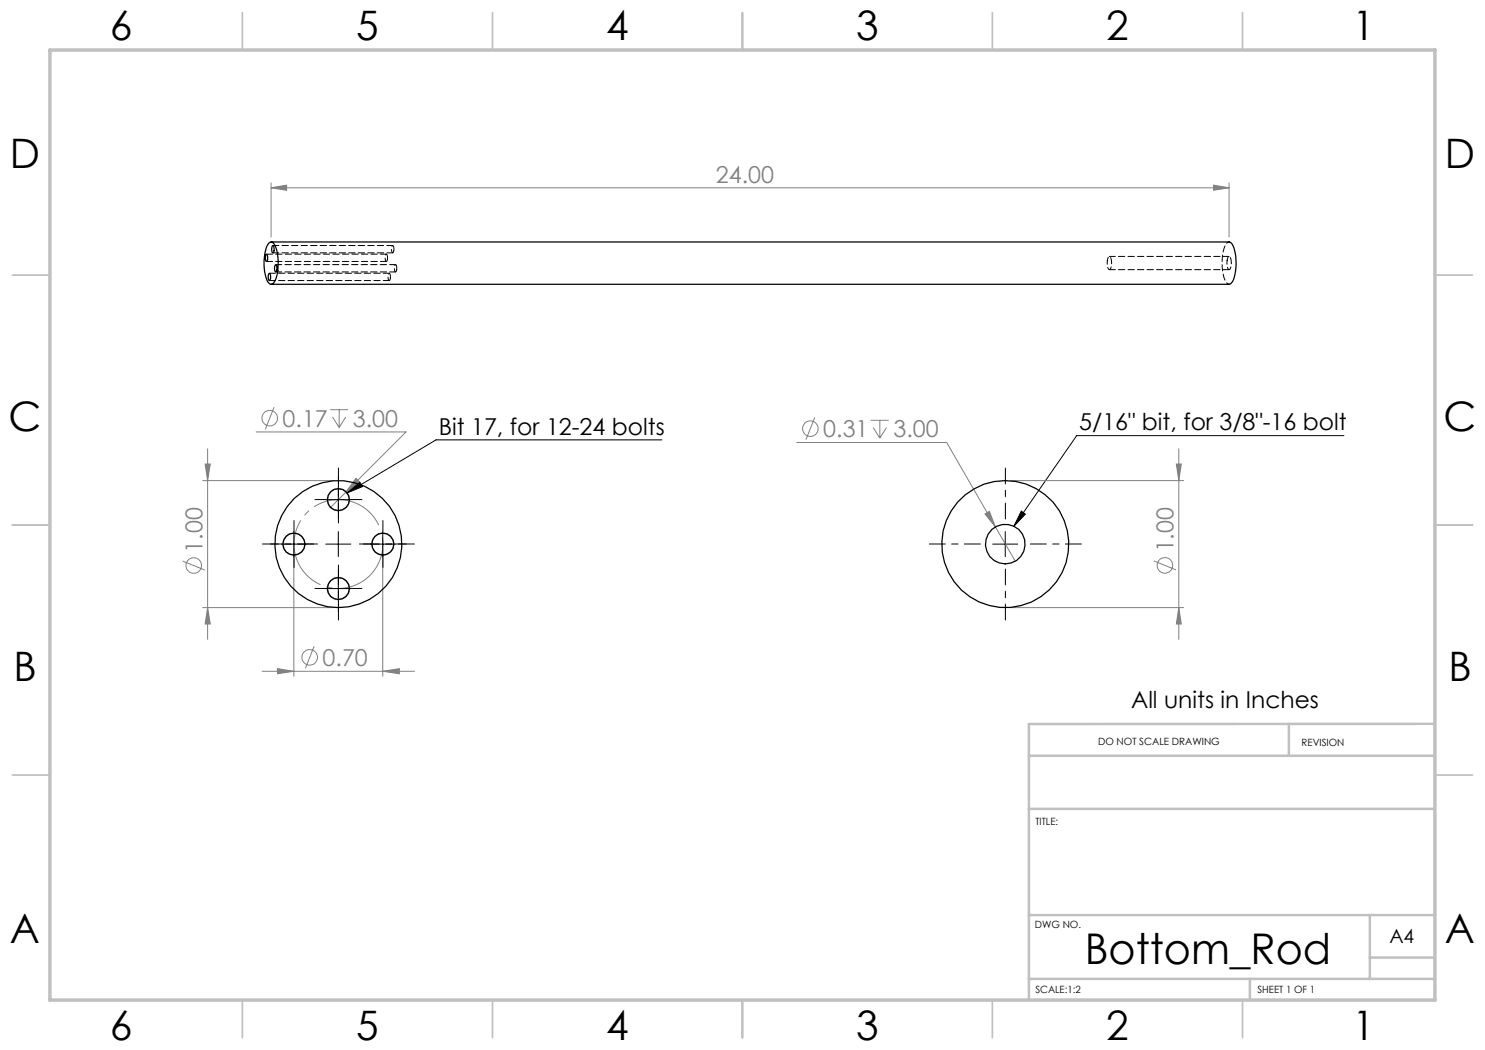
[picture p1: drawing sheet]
<svg xmlns="http://www.w3.org/2000/svg" width="297mm" height="210mm" viewBox="0 0 297 210" stroke-linecap="round" stroke-linejoin="round" font-family="sans-serif">
<g fill="none" stroke="#808080" stroke-width=".2">
<path d="M54.2 37.6l3.1-.6v1.1zM54.2 36.6v10.8M54.2 37.6h191.6M242.7 37l3.1 .6-3.1 .5zM245.8 36.6v10.8M40.5 96.1h26.2M41 92.8h1.1l-.6 3.3zM41.5 89.8v38.1M51.2 86.4h30l-15.1 15.1M54.8 81.4l-1.7 4.5M66 81.9h3.6M66.5 83.4l1.3 2.1"/>
<path d="M67.8 81.9v3.6M69.1 83.4l-1.3 2.1M71.2 95.7l.7 .7-2.7 2zM159.3 88.5h30l9.8 16.9M162.9 83.5l-1.7 4.4M174.2 84.1h3.5M174.6 85.5l1.4 2.1M176 84.1v3.5M177.3 85.5l-1.3 2.1M202.1 96.1h34.6M235.3 92.8h1l-.5 3.3zM235.8 89.8v38.1"/>
<path d="M36.5 112.2l4.5 1.8M58.8 109.8v25.4M76.6 109.8v25.4M197 102.8l.9-.5 1.2 3.1zM199.1 105.4l4 6.8M230.8 112.2l4.4 1.8M40.5 121.5h26.2M41.5 121.5l.6 3.3h-1.1zM52.4 134.3h30.5M55.5 133.7l3.3 .6-3.3 .5zM62.8 129.2l-1.7 4.5M76.6 134.3l3.3-.6v1.1z"/>
<path d="M202.1 121.5h34.6M235.8 121.5l.5 3.3h-1z"/>
<circle cx="53.9" cy="83.6" r="1.55"/>
<circle cx="162.1" cy="85.7" r="1.56"/>
<circle cx="38.7" cy="113.1" r="1.56"/>
<circle cx="233" cy="113.1" r="1.56"/>
<circle cx="61.9" cy="131.5" r="1.55"/>
</g>
<g fill="none" stroke="#000" stroke-width=".2">
<path d="M65.2 99.9h5M67.7 97.4v5M69.4 98.6l2.6-2.2 .5 .9zM132.4 88h-45.2l-17.8 10.6M268.8 87.1h-53.5l-12.5 18.2M56.3 108.8h5M58.8 106.3v5M65.2 108.8h5M65.2 117.7h5M67.7 106.3v5M67.7 115.2v5M74 108.8h5.1"/>
<path d="M76.6 106.3v5M198.5 108.8h5.1M201 106.3v5M204.3 102.2l.8 .6-2.3 2.5z"/>
</g>
<g fill="none" stroke="#808080" stroke-width=".25">
<circle cx="67.7" cy="99.9" r="2.19"/>
<circle cx="58.8" cy="108.8" r="2.19"/>
<circle cx="67.7" cy="117.7" r="2.19"/>
<circle cx="76.6" cy="108.8" r="2.19"/>
</g>
<path d="M76.2 106.2a8.9 8.9 0 0 0-14.8-3.7 8.9 8.9 0 0 0 3.7 14.8 8.9 8.9 0 0 0 11.3-10.3l-.2-.8" fill="none" stroke="#808080" stroke-width=".2" stroke-dasharray="15.2 1.3 1.3 1.3" stroke-dashoffset="-1.3" stroke-linecap="butt"/>
<path d="M62.7 108.8h-10.2M67.7 103.8v-10.2M67.7 113.8v10.2M72.7 108.8h10.2M196.1 108.8h-10.2M201.1 103.8v-10.2M201.1 113.8v10.2M206.1 108.8h10.2" fill="none" stroke="#000" stroke-width=".2" stroke-dasharray="15.2 1.3 1.3 1.3" stroke-dashoffset="12"/>
<g fill="none" stroke="#c0c0c0" stroke-width=".35">
<path d="M48.5 2.5v7.5M98.5 2.5v7.5M148.5 2.5v7.5M198.5 2.5v7.5M248.5 2.5v7.5M2.5 55h7.5M287 55h7.5M2.5 105h7.5M287 105h7.5M2.5 155h7.5M287 155h7.5M48.5 200v7.5"/>
<path d="M98.5 200v7.5M148.5 200v7.5M198.5 200v7.5M248.5 200v7.5"/>
</g>
<path d="M205.8 151.2h81.2M257.8 144.8v6.4M287 144.8h-81.2v55.2M205.8 161.8h81.2M205.8 195.8h81.2M205.8 183h81.2M250 195.8v4.2M274 183v12.8M274 191.5h13" fill="none" stroke="#c0c0c0" stroke-width=".5"/>
<path d="M10 10h277v190h-277z" fill="none" stroke="#c0c0c0" stroke-width=".7"/>
<g fill="none" stroke="#000" stroke-width=".2" stroke-dasharray="15.2 1.3 1.3 1.3">
<path d="M65.2 99.9h-2.2M67.7 97.4v-2.2M70.2 99.9h2.2M56.3 108.8h-2.2M58.8 106.3v-2.2M58.8 111.3v2.2M61.3 108.8h2.2M65.2 117.7h-2.2M67.7 102.4v2.2M67.7 115.2v-2.2M70.2 117.7h2.2M74.1 108.8h-2.2"/>
<path d="M76.6 106.3v-2.2M76.6 111.3v2.2M79.1 108.8h2.2M67.7 120.2v2.2"/>
</g>
<path d="M204.3 102.2l.8 .6-2.3 2.5z" fill="#000"/>
<g fill="#808080">
<path d="M71.2 95.7l-2 2.7 2.7-2zM55.5 133.7l3.3 .6-3.3 .5zM76.6 134.3l3.3-.6v1.1zM197 102.8l2.1 2.6-1.2-3.1z"/>
<path d="M242.7 37l3.1 .6-3.1 .5zM54.2 37.6l3.1-.6v1.1z"/>
<path d="M41 92.8h1.1l-.6 3.3zM41.5 121.5l.6 3.3h-1.1zM235.3 92.8h1l-.5 3.3zM235.8 121.5l.5 3.3h-1z"/>
</g>
<path d="M69.4 98.6l2.6-2.2 .5 .9z" fill="#000"/>
<g fill="none" stroke="#000" stroke-width=".25">
<path d="M53.2 50.9h.1a1.18 1.18 0 0 1 0 1.4l-.2-.7zM53.8 54.7h.1a1.25 1.25 0 0 1 0 1.4l-.3-.7zM53.8 48.6l.3-.2a1.02 1.02 0 0 1 1.1 1.1 10.2 10.2 0 0 1-.3 6.8 .71 .71 0 0 1-.6 .6 .71 .71 0 0 1-.7-.5 9.5 9.5 0 0 1 0-7.6zM54.2 48.4h191.6a1.69 1.69 0 0 1 1.1 1.7 10.1 10.1 0 0 1-.4 6.2l-.6 .6h-191.7M54.5 49.2l.1-.1a1.18 1.18 0 0 1 0 1.5l-.2-.2-.1-.5zM55.1 53v-.1a1.25 1.25 0 0 1 .1 1.5l-.3-.7z"/>
<circle cx="67.7" cy="99.9" r="2.2"/>
<circle cx="58.8" cy="108.8" r="2.2"/>
<circle cx="67.7" cy="117.7" r="2.2"/>
<circle cx="67.7" cy="108.8" r="12.7"/>
<circle cx="76.6" cy="108.8" r="2.2"/>
<circle cx="201.1" cy="108.8" r="4"/>
<circle cx="201.1" cy="108.8" r="12.7"/>
</g>
<path d="M245.8 48.4a1.89 1.89 0 0 0-1.1 1.8 10 10 0 0 0 .5 6.1l.6 .5" fill="none" stroke="#000" stroke-width=".2" stroke-dasharray="1.3 .6" stroke-dashoffset=".7"/>
<path d="M77.5 51.8v-.5l-.2-.5a1.22 1.22 0 0 0 0 1.5l.2-.5M78.1 55.6v-.5l-.3-.5a1.22 1.22 0 0 0 .1 1.5l.2-.5M78.8 50.1v-.6l-.3-.4a1.22 1.22 0 0 0 .1 1.5l.2-.5M79.3 53.9v-.5l-.2-.5a1.22 1.22 0 0 0 0 1.5l.2-.5" fill="none" stroke="#000" stroke-width=".2" stroke-dasharray="1.3 .6"/>
<path d="M221.5 52.1l.1-.6 .3-.2a2.31 2.31 0 0 1 0 2.6l-.2-.1-.2-.5v-1.2M245.4 52.1l.2-.6 .2-.2a2.31 2.31 0 0 1 .1 2.6l-.3-.1-.2-.5v-1.2" fill="none" stroke="#000" stroke-width=".2" stroke-dasharray="1.3 .6" stroke-dashoffset=".6"/>
<path d="M53.3 52.3h24M53.9 56.1h23.9M54.6 50.6h23.9M55.2 54.4h23.9M77.3 50.8h-24M77.8 54.6h-23.9M78.5 49.1h-23.9M79.1 52.9h-23.9M221.9 53.9h23.9M245.8 51.3h-23.9" fill="none" stroke="#000" stroke-width=".2" stroke-dasharray="1.3 .6" stroke-dashoffset=".1"/>
<text font-size="8.5" x="217" y="192.7">Bottom_Rod</text>
<g font-size="8.1">
<text x="22" y="8">6</text>
<text x="71.2" y="8">5</text>
<text x="121.2" y="8">4</text>
<text x="171.3" y="8">3</text>
<text x="221.3" y="8">2</text>
<text x="270.5" y="8">1</text>
<text x="2" y="33.6">D</text>
<text x="289" y="33.6">D</text>
<text x="1.7" y="86.1">C</text>
<text x="288.7" y="86.1">C</text>
<text x="2.7" y="136.1">B</text>
<text x="289.7" y="136.1">B</text>
<text x="2" y="188.6">A</text>
<text x="289" y="188.6">A</text>
<text x="22" y="208">6</text>
<text x="71.2" y="208">5</text>
<text x="121.2" y="208">4</text>
<text x="171.3" y="208">3</text>
<text x="221.3" y="208">2</text>
<text x="270.5" y="208">1</text>
</g>
<g font-size="4.7" fill="#808080">
<text x="143.2" y="36.5">24.00</text>
<text x="56.5" y="85.3">0.17</text>
<text x="70.6" y="85.3">3.00</text>
<text x="164.7" y="87.4">0.31</text>
<text x="178.7" y="87.4">3.00</text>
<text x="40.5" y="110.5" transform="rotate(-90 40.5 110.5)">1.00</text>
<text x="234.7" y="110.5" transform="rotate(-90 234.7 110.5)">1.00</text>
<text x="64.5" y="133.2">0.70</text>
</g>
<g font-size="4.7">
<text x="87.7" y="86.9">Bit 17, for 12-24 bolts</text>
<text x="215.8" y="86.1">5/16&quot; bit, for 3/8&quot;-16 bolt</text>
<text x="226.2" y="141.6">All units in Inches</text>
</g>
<text font-size="3.9" x="277.9" y="188.5">A4</text>
<g font-size="2">
<text x="219.6" y="149">DO NOT SCALE DRAWING</text>
<text x="260.3" y="149.2">REVISION</text>
<text x="207.1" y="164.9">TITLE:</text>
<text x="207" y="185.5">DWG NO.</text>
<text x="207.1" y="198.6">SCALE:1:2</text>
<text x="251.5" y="198.6">SHEET 1 OF 1</text>
</g>
</svg>
